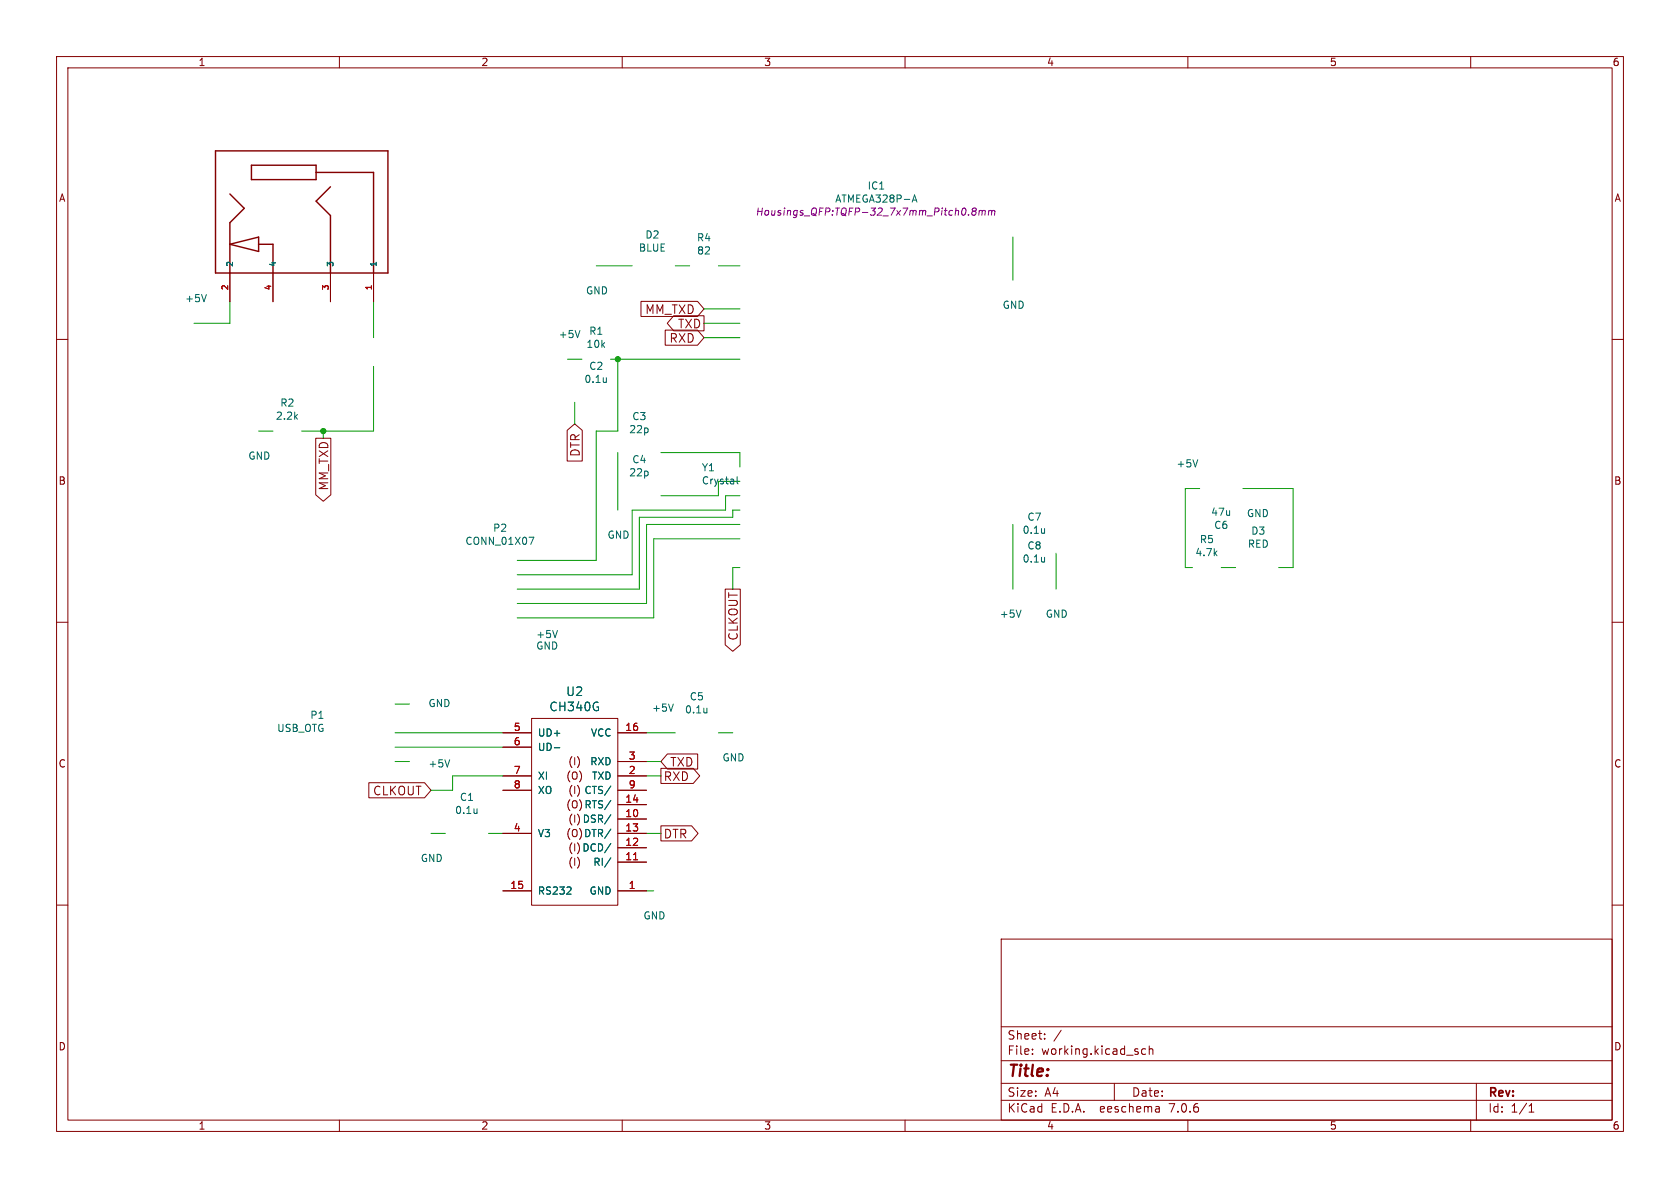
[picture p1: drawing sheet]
<svg xmlns="http://www.w3.org/2000/svg" width="297mm" height="210mm" viewBox="0 0 297 210" stroke-linecap="round" stroke-linejoin="round" font-family="sans-serif">
<g fill="none" stroke="#840000" stroke-width=".18">
<path d="M10 10h277v190h-277zM12 12h273v186h-273zM60 10v2M110 10v2M160 10v2M210 10v2M260 10v2M10 60h2M40.6 48.3v5M48.3 48.3v5M58.4 48.3v5M66 48.3v5"/>
<path d="M113.3 53.3h10l1.2 1.3-1.2 1.3h-10zM117.6 58.4h5.7l1.2 1.3-1.2 1.3h-5.7zM119.1 55.8h5.4v2.7h-5.4l-1.1-1.3zM285 60h2M55.8 77.5h2.7v10l-1.4 1.1-1.3-1.1zM100.3 76.1l1.3-1.2 1.3 1.2v5.4h-2.6zM10 110h2M128.2 104.1h2.7v9.9l-1.4 1.1-1.3-1.1zM285 110h2M65.2 138.4h9.9l1.1 1.3-1.1 1.3h-9.9zM88.9 129.5h5.1M88.9 137.2h5.1"/>
<path d="M88.9 132.1h5.1M88.9 139.7h5.1M94 127h15.2v33h-15.2zM109.2 129.5h5.1M109.2 137.2h5.1M109.2 134.6h5.1M109.2 139.7h5.1M116.8 135.8h5.8l1.1 1.4-1.1 1.3h-5.8zM118 133.3h5.3v2.7h-5.3l-1.2-1.4zM10 160h2M88.9 157.5h5.1M88.9 147.3h5.1"/>
<path d="M109.2 157.5h5.1M109.2 144.8h5.1M109.2 152.4h5.1M109.2 149.9h5.1M109.2 147.3h5.1M109.2 142.2h5.1M116.8 146h5.5l1.1 1.3-1.1 1.4h-5.5zM285 160h2M177 166h108v32h-108zM60 198v2M110 198v2M160 198v2"/>
<path d="M177 194.5h108M177 191.5h108M177 187.5h108M177 181.5h108M182.5 186.3v.1M182.5 185.5v.1M184.7 183.6v.1M184.7 182.8v.1M187.6 182.1l-1.3 2M197 191.5v3M202.5 185.5l-.4-.1-.3 .3v.4l.2 .2h.5M203.2 185.5l.2-.1 .3 .1 .1 .9"/>
<path d="M203.2 184.9v1.5M204.9 195.7l.1 .9M205 196.5l-.2 .1M205 196h-.2M210 198v2M260 198v2M261 191.5v6.5M270.3 196.6h.9M270.3 195.5l.4-.4v1.5"/>
</g>
<path d="M38.1 26.7h30.5v21.6h-30.5zM40.6 34.3l2.6 2.5-2.6 2.6v8.9M44.4 29.2h11.5v2.6h-11.5zM55.9 30.5h10.1v17.8M58.4 33l-2.5 2.6 2.5 2.5v10.2M40.6 43.2l5.1-1.3v2.6zM45.7 43.2h2.6v5.1" fill="none" stroke="#840000" stroke-width=".25"/>
<g fill="none" stroke="#006464" stroke-width=".18">
<path d="M161.3 35.7l.4-1.2 .4 1.2M161.4 35.4h.6M36.5 52.1l-.4 1.2M102.5 58.4l-.4 1.3M107.2 66.8v.8M107.2 67.5h-.1M93.5 95h.9l-.6 1.2M130.3 84.3v1.1l.2 .1M184.7 93.4v.9M184.7 98.5v.9M184.7 94.2h-.1M184.7 99.2l-.1 .1"/>
<path d="M211.7 81.3l-.4 1.2M98.6 111.5l-.5 1.2M180.5 107.8l-.4 1.3M79.5 134.3l-.4 1.3M98 132.2h1M108 138.9l-1.1 1.7M119 124.5l-.4 1.2M125 125.2v.8M125 125.9l-.1 .1M84.3 143v.8M84.3 143.7h.1M100.2 158.1h.8"/>
<path d="M100.9 156.9v.4M108 144l-1.1 1.7M108 151.6l-1.1 1.7M108 149.1l-1.1 1.6M108 146.6l-1.1 1.6M108 141.5l-1.1 1.6"/>
</g>
<path d="M112 152h.7" fill="none" stroke="#a90000" stroke-width=".18"/>
<g fill="none" stroke="#009600" stroke-width=".18">
<path d="M40.6 53.3v3.9h-6.3M66 53.3v6.4M105.4 47h6.4M119.4 47h2.5M124.5 57.2h6.3M124.5 54.6h6.3M124.5 59.7h6.3M127 47h3.8M179.1 41.9v7.6M45.7 76.2h2.6M57.1 76.2v1.3M66 64.8v11.4h-12.7"/>
<path d="M100.3 63.5h2.6M101.6 71.1v3.8M107.9 63.5h22.9M109.2 63.5v12.7h-3.8v22.9h-14M109.2 80v10.2M116.8 80h14v2.6M130.8 85.1h-3.8v2.5h-10.2M130.8 87.6h-2.5v2.6h-16.5v11.4h-20.4M130.8 92.7h-16.5v14h-22.9M130.8 90.2h-1.3v1.2h-16.5v12.7h-21.6M130.8 95.3h-15.2v13.9h-24.2M179.1 92.7v11.4"/>
<path d="M186.7 97.8v6.3M212.1 86.4h-2.6v13.9h1.3M219.7 86.4h8.9v13.9h-2.5M130.8 100.3h-1.3v3.8M215.9 100.3h2.5M69.8 124.5h2.6M69.8 132.1h19.1M69.8 129.5h19.1M69.8 134.6h2.6M88.9 137.2h-8.9v2.5h-3.8M114.3 129.5h5.1M114.3 137.2h2.5"/>
<path d="M114.3 134.6h2.5M127 129.5h2.5M76.2 147.3h2.5M86.4 147.3h2.5M114.3 147.3h2.5M114.3 157.5h1.3"/>
</g>
<path d="M171.2 37.9v.1M172.1 37.3l-.2-.3 .3-.2h.2l.2 .2-.3 .3M172.1 37.3l-.3 .3v.3a.41 .41 0 0 0 .6 .1 .41 .41 0 0 0 0-.6l-.1-.1M172.1 37.3h.2M173.1 37.3l.4-.1 .2 .2M173.1 37.2l-.1 .8M173.7 37.4l.2-.2 .3 .1-.1 .7M173.7 37.4l-.1 .6M174.8 37.3l.4-.1 .1 .2M174.8 37.2l-.1 .8M175.3 37.4l.3-.2 .2 .1v.7M175.3 37.4v.6" fill="none" stroke="#840084" stroke-width=".18"/>
<g fill="#009600" stroke="#009600" stroke-width=".18">
<circle cx="57.1" cy="76.2" r=".46"/>
<circle cx="109.2" cy="63.5" r=".46"/>
</g>
<text font-size="2.8" fill="#840000" x="178" y="190.9">Title:</text>
<g font-size="2.1" fill="#840000">
<text x="114" y="55.7">MM_TXD</text>
<text x="119.8" y="58.2">TXD</text>
<text x="118.3" y="60.8">RXD</text>
<text x="102.7" y="80.8" transform="rotate(-90 102.7 80.8)">DTR</text>
<text x="58.2" y="86.8" transform="rotate(-90 58.2 86.8)">MM_TXD</text>
<text x="130.6" y="113.3" transform="rotate(-90 130.6 113.3)">CLKOUT</text>
<text x="118.4" y="135.7">TXD</text>
<text x="65.9" y="140.8">CLKOUT</text>
<text x="117.2" y="138.3">RXD</text>
<text x="117.2" y="148.4">DTR</text>
<text x="178" y="184">Sheet:</text>
<text x="178" y="186.7">File:</text>
<text x="184.1" y="186.7">working.kicad_sch</text>
<text x="178" y="196.9">KiCad</text>
<text x="178" y="194.1">Size:</text>
<text x="184.7" y="194.1">A4</text>
<text x="185.7" y="196.9">E.D.A.</text>
<text x="194.6" y="196.9">eeschema</text>
<text x="200" y="194.1">Date:</text>
<text x="207" y="196.9">7.0.6</text>
<text x="263" y="194.3">Rev:</text>
<text x="263" y="196.9">Id:</text>
<text x="267.1" y="196.9">1/1</text>
</g>
<g font-size="2.1" fill="#006464">
<text x="97" y="125.9">CH340G</text>
<text x="100" y="123.2">U2</text>
</g>
<g font-size="1.8" fill="#840000">
<text x="35" y="11.9">1</text>
<text x="85" y="11.9">2</text>
<text x="135" y="11.9">3</text>
<text x="185" y="11.9">4</text>
<text x="235" y="11.9">5</text>
<text x="285" y="11.9">6</text>
<text x="10.3" y="35.9">A</text>
<text x="285.3" y="35.9">A</text>
<text x="10.3" y="85.9">B</text>
<text x="285.3" y="85.9">B</text>
<text x="10.3" y="135.9">C</text>
<text x="100.3" y="135.5">(I)</text>
<text x="285.3" y="135.9">C</text>
<text x="100" y="143.1">(O) RTS/</text>
<text x="100" y="138">(O)</text>
<text x="100.3" y="140.6">(I) CTS/</text>
<text x="100" y="148.2">(O) DTR/</text>
<text x="100.3" y="145.7">(I) DSR/</text>
<text x="100.3" y="153.3">(I)</text>
<text x="100.3" y="150.7">(I) DCD/</text>
<text x="10.3" y="185.9">D</text>
<text x="285.3" y="185.9">D</text>
<text x="35" y="199.9">1</text>
<text x="85" y="199.9">2</text>
<text x="135" y="199.9">3</text>
<text x="185" y="199.9">4</text>
<text x="235" y="199.9">5</text>
<text x="285" y="199.9">6</text>
</g>
<g font-size="1.8" fill="#006464">
<text x="153.3" y="33.7">IC1</text>
<text x="147.6" y="36">ATMEGA328P-A</text>
<text x="112.9" y="44.7">BLUE</text>
<text x="114" y="42.4">D2</text>
<text x="123.1" y="42.9">R4</text>
<text x="123.1" y="45.2">82</text>
<text x="32.6" y="53.6">+5V</text>
<text x="103.5" y="52.2">GND</text>
<text x="98.7" y="60">+5V</text>
<text x="104.1" y="59.4">R1</text>
<text x="177.2" y="54.8">GND</text>
<text x="103.6" y="61.7">10k</text>
<text x="104.1" y="65.6">C2</text>
<text x="103.2" y="67.9">0.1u</text>
<text x="48.7" y="74.4">2.2k</text>
<text x="49.5" y="72.1">R2</text>
<text x="111.1" y="76.8">22p</text>
<text x="111.7" y="74.5">C3</text>
<text x="43.8" y="81.5">GND</text>
<text x="111.7" y="82.1">C4</text>
<text x="124" y="83.5">Y1</text>
<text x="207.9" y="82.8">+5V</text>
<text x="111.1" y="84.4">22p</text>
<text x="124" y="85.8">Crystal</text>
<text x="87.1" y="94.2">P2</text>
<text x="107.3" y="95.4">GND</text>
<text x="180.7" y="94.6">0.1u</text>
<text x="181.5" y="92.3">C7</text>
<text x="214" y="91.4">47u</text>
<text x="214.6" y="93.7">C6</text>
<text x="220.3" y="91.6">GND</text>
<text x="221.1" y="94.7">D3</text>
<text x="82.2" y="96.5">CONN_01X07</text>
<text x="180.7" y="99.6">0.1u</text>
<text x="181.5" y="97.3">C8</text>
<text x="211.2" y="98.5">4.7k</text>
<text x="212" y="96.2">R5</text>
<text x="220.5" y="97">RED</text>
<text x="94.7" y="113">+5V</text>
<text x="176.7" y="109.4">+5V</text>
<text x="184.8" y="109.4">GND</text>
<text x="94.7" y="115">GND</text>
<text x="75.7" y="125.2">GND</text>
<text x="121.8" y="124">C5</text>
<text x="48.9" y="129.6">USB_OTG</text>
<text x="54.8" y="127.3">P1</text>
<text x="95" y="130.4">UD+</text>
<text x="104.4" y="130.4">VCC</text>
<text x="115.2" y="126">+5V</text>
<text x="121" y="126.3">0.1u</text>
<text x="75.7" y="135.9">+5V</text>
<text x="95" y="132.9">UD-</text>
<text x="104.3" y="135.5">RXD</text>
<text x="127.6" y="134.8">GND</text>
<text x="81.2" y="141.8">C1</text>
<text x="95" y="138">XI</text>
<text x="95" y="140.6">XO</text>
<text x="103.2" y="143.1">RTS/</text>
<text x="103.2" y="140.6">CTS/</text>
<text x="104.6" y="138">TXD</text>
<text x="80.4" y="144.1">0.1u</text>
<text x="95" y="148.2">V3</text>
<text x="102.9" y="145.6">DSR/</text>
<text x="103.2" y="148.2">DTR/</text>
<text x="74.3" y="152.6">GND</text>
<text x="102.9" y="150.7">DCD/</text>
<text x="104.8" y="153.3">RI/</text>
<text x="95" y="158.3">RS232</text>
<text x="104.1" y="158.3">GND</text>
<text x="113.7" y="162.7">GND</text>
</g>
<text font-size="1.8" fill="#840084" x="133.5" y="38.3">Housings_QFP:TQFP-32_7x7mm_Pitch0.8mm</text>
<g font-size="1.8" fill="#a90000">
<text x="90.7" y="129.3">5</text>
<text x="90.7" y="131.8">6</text>
<text x="110.4" y="129.3">16</text>
<text x="90.7" y="136.9">7</text>
<text x="111.1" y="136.9">2</text>
<text x="111.1" y="134.4">3</text>
<text x="90.7" y="139.4">8</text>
<text x="110.4" y="142">14</text>
<text x="111.1" y="139.4">9</text>
<text x="90.7" y="147.1">4</text>
<text x="110.4" y="144.5">10</text>
<text x="110.4" y="149.6">12</text>
<text x="110.4" y="147.1">13</text>
<text x="110.4" y="152.1">11</text>
<text x="90.1" y="157.2">15</text>
<text x="111.1" y="157.2">1</text>
</g>
<g font-size="1.4" fill="#006464">
<text x="41.4" y="47.2" transform="rotate(-90 41.4 47.2)">2</text>
<text x="49" y="47.2" transform="rotate(-90 49 47.2)">4</text>
<text x="59.2" y="47.2" transform="rotate(-90 59.2 47.2)">3</text>
<text x="66.8" y="47.2" transform="rotate(-90 66.8 47.2)">1</text>
</g>
<g font-size="1.4" fill="#a90000">
<text x="40.4" y="51.4" transform="rotate(-90 40.4 51.4)">2</text>
<text x="48" y="51.4" transform="rotate(-90 48 51.4)">4</text>
<text x="58.2" y="51.4" transform="rotate(-90 58.2 51.4)">3</text>
<text x="65.8" y="51.4" transform="rotate(-90 65.8 51.4)">1</text>
</g>
</svg>
